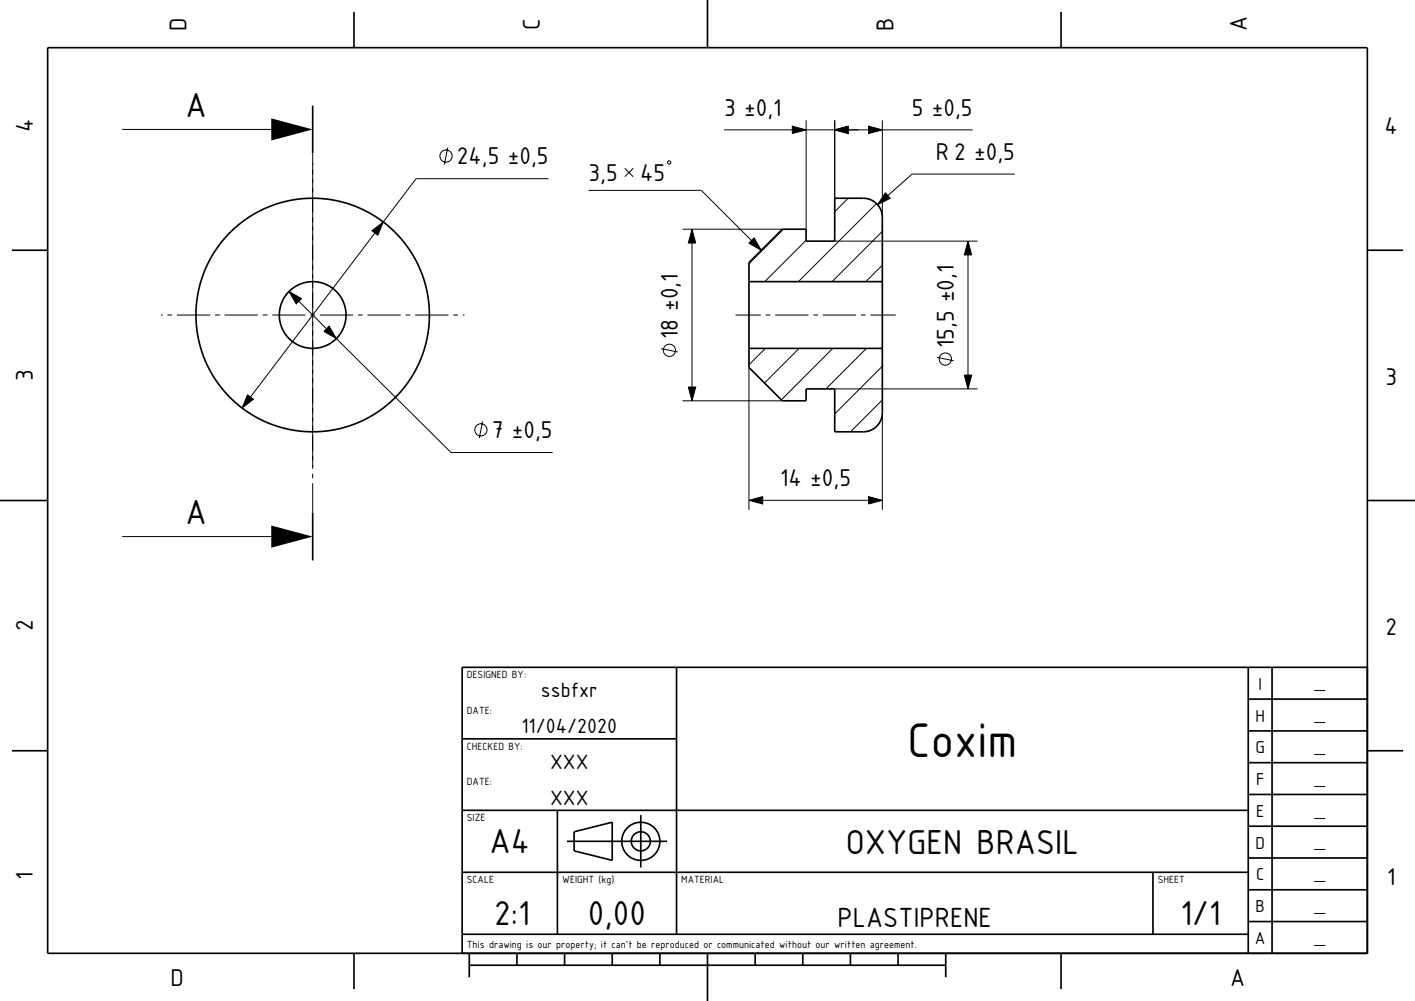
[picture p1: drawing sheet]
<svg xmlns="http://www.w3.org/2000/svg" width="297mm" height="210mm" viewBox="0 0 297 210" stroke-linecap="round" stroke-linejoin="round" font-family="sans-serif">
<g fill="none" stroke="#000" stroke-width=".21">
<path d="M25.6 27.2h31.3M65.6 32.2v66.2M94 31l-.7 3.5M115.1 37.5h-27.8l-6.9 9.1M123.5 39.9h23.7l10.5 10.6M131.1 35.3l1.8 1.8M132.9 35.3l-1.8 1.8M140.1 34l.5-.3 .2 .5-.5 .2-.2-.2zM152 27.2h14.3M166.3 26.5l2.9 .7-2.9 .8zM169.2 25.2v22.9M169.2 27.2h6"/>
<path d="M175.2 27.2l2.9-.7v1.5zM175.2 25.2v16.4M178.1 27.2h4.2M182.3 26.5l2.9 .7-2.9 .8zM185.2 25.2v20.4M185.2 27.2h18.9M213 36.5h-21.6l-5 4.5M78.1 48.4l2.3-1.8-1.1 2.8zM78.7 48.9l-26.1 34.4M143.3 48.1h20.9M145.3 48.1l.7 2.9h-1.5zM145.3 51v30.2"/>
<path d="M157.2 51l1.1-1.1 1.5 2.6zM164.4 48.1l-7.2 7.2M169.2 50.4l-8.7 8.7M175.2 50.6h30M178 41.6l-2.8 2.8M184 42.7l-16.4 16.4M185.2 55.6l-3.5 3.5M185.2 48.5l-10.5 10.6M185.9 40.4l1 1.2-2.7 1.3zM203.2 50.6l.8 2.9h-1.6zM203.2 53.5v25.2M33.8 66.1h.3"/>
<path d="M35.1 66.1h1M37.1 66.1h7M45.1 66.1h1M47.1 66.1h7M55.1 66.1h1M57.1 66.1h7M60.7 61.2l2.6 1.4-1.1 1.1zM62.7 63.2l5.8 5.8M65.1 66.1h1M67.1 66.1h7M69.1 68.4l1.5 2.6-2.6-1.5zM70.6 71l24.1 23.9h21.3"/>
<path d="M75.1 66.1h1M77.1 66.1h7M85.1 66.1h1M87.1 66.1h7M95.1 66.1h1M97.1 66.1h.4M138.8 73.1l3.5 .7M154.4 66.1h5.3M157.2 77.1v29.9M160.7 73.1l-3.5 3.4M160.7 66.1h1M162.7 66.1h7"/>
<path d="M167.7 73.1l-7.2 7.3M170.7 66.1h1M172.7 66.1h7M174.8 73.1l-10.8 10.8M180.7 66.1h1M181.9 73.1l-8.5 8.5M182.7 66.1h5.3M185.2 76.8l-10 10M196.7 75l3.5 .7M202.4 78.7h1.6l-.8 2.9zM52 82.8l1.2 1-2.4 1.8zM65.6 99.4v1"/>
<path d="M101.3 88.4l-.7 3.5M143.3 84.1h20.9M144.5 81.2h1.5l-.7 2.9zM175.2 81.6h30M185.2 83.9l-6.7 6.7M185.2 86.6v20.4M25.6 112.6h31.3M65.6 101.4v6.2M157.2 105l2.9-.8v1.5zM160.1 105h22.2M182.3 104.2l2.9 .8-2.9 .7z"/>
<circle cx="93.6" cy="32.7" r="1.28"/>
<circle cx="140.5" cy="73.5" r="1.28"/>
<circle cx="198.4" cy="75.3" r="1.28"/>
<circle cx="100.9" cy="90.2" r="1.28"/>
</g>
<g fill="none" stroke="#000" stroke-width=".35">
<path d="M10 10h277v190h-277zM74.3 2.5v7.5M148.5 0v10M222.7 2.5v7.5M65.6 22.2v10M2.5 52.5h7.5M157.2 55.1l7-7h5v2.5h6v-9h6a4 4 0 0 1 4 4v41a4 4 0 0 1-4 4h-6v-9h-6v2.5h-5l-7-7zM157.2 59.1h28M287 52.5h7.5M157.2 73.1h28M0 105h10M65.6 107.6v10"/>
<path d="M287 105h10M142 140v56M262 140v60M267 140v60M287 140h-190v60M2.5 157.5h7.5M97 155h45M262 153.3h25M262 146.7h25M287 157.5h7.5M97 170h165M117 170v26"/>
<path d="M119 176.5h21M120.5 174.5l8-2v8l-8-2zM134.5 171v11M262 173.3h25M262 166.7h25M262 160h25M97 196h165M97 183h165M242 183v13M262 193.3h25M262 186.7h25M262 180h25"/>
<path d="M74.3 200v7.5M98.5 202.5h100M98.5 200v5M108.5 200v2.5M118.5 200v2.5M128.5 200v2.5M138.5 200v2.5M148.5 200v10M158.5 200v2.5M168.5 200v2.5M178.5 200v2.5M188.5 200v2.5"/>
<path d="M198.5 200v5M222.7 200v7.5"/>
<circle cx="65.6" cy="66.1" r="24.5"/>
<circle cx="65.6" cy="66.1" r="7"/>
<circle cx="134.5" cy="176.5" r="2"/>
<circle cx="134.5" cy="176.5" r="4"/>
</g>
<g fill="#000">
<path d="M56.9 24.8l8.7 2.4-8.7 2.3z" fill-rule="evenodd"/>
<path d="M166.3 26.5l2.9 .7-2.9 .8z" fill-rule="evenodd"/>
<path d="M175.2 27.2l2.9-.7v1.5z" fill-rule="evenodd"/>
<path d="M175.2 27.2l2.9-.7v1.5z" fill-rule="evenodd"/>
<path d="M182.3 26.5l2.9 .7-2.9 .8z" fill-rule="evenodd"/>
<path d="M78.1 48.4l2.3-1.8-1.1 2.8z" fill-rule="evenodd"/>
<path d="M145.3 48.1l.7 2.9h-1.5z" fill-rule="evenodd"/>
<path d="M157.2 51l1.1-1.1 1.5 2.6z" fill-rule="evenodd"/>
<path d="M185.9 40.4l1 1.2-2.7 1.3z" fill-rule="evenodd"/>
<path d="M203.2 50.6l.8 2.9h-1.6z" fill-rule="evenodd"/>
<path d="M60.7 61.2l2.6 1.4-1.1 1.1z" fill-rule="evenodd"/>
<path d="M69.1 68.4l1.5 2.6-2.6-1.5z" fill-rule="evenodd"/>
<path d="M202.4 78.7h1.6l-.8 2.9z" fill-rule="evenodd"/>
<path d="M52 82.8l1.2 1-2.4 1.8z" fill-rule="evenodd"/>
<path d="M144.5 81.2h1.5l-.7 2.9z" fill-rule="evenodd"/>
<path d="M56.9 110.2l8.7 2.4-8.7 2.3z" fill-rule="evenodd"/>
<path d="M157.2 105l2.9-.8v1.5z" fill-rule="evenodd"/>
<path d="M182.3 104.2l2.9 .8-2.9 .7z" fill-rule="evenodd"/>
</g>
<text font-size="9.8" x="190.5" y="158.8">Coxim</text>
<g font-size="7">
<text x="39" y="24.5">A</text>
<text x="39" y="110">A</text>
<text x="102.8" y="179">A4</text>
<text x="177.5" y="179.2">OXYGEN BRASIL</text>
<text x="103.8" y="194">2:1</text>
<text x="123.4" y="194">0,00</text>
<text x="247.8" y="194">1/1</text>
</g>
<text font-size="5.6" x="175.8" y="194.4">PLASTIPRENE</text>
<g font-size="4.9">
<text x="39.1" y="6.4" transform="rotate(-90 39.1 6.4)">D</text>
<text x="113.3" y="6.2" transform="rotate(-90 113.3 6.2)">C</text>
<text x="187.5" y="6.4" transform="rotate(-90 187.5 6.4)">B</text>
<text x="261.7" y="6.6" transform="rotate(-90 261.7 6.6)">A</text>
<text x="6.9" y="27.7" transform="rotate(-90 6.9 27.7)">4</text>
<text x="152" y="24.2">3 ±0,1</text>
<text x="191.4" y="24.2">5 ±0,5</text>
<text x="290.6" y="28.2">4</text>
<text x="95.9" y="34.5">24,5 ±0,5</text>
<text x="196.4" y="33.5">R 2 ±0,5</text>
<text x="123.5" y="37.9">3,5</text>
<text x="134.4" y="37.9">45</text>
<text x="142.3" y="71.2" transform="rotate(-90 142.3 71.2)">18 ±0,1</text>
<text x="200.2" y="73" transform="rotate(-90 200.2 73)">15,5 ±0,1</text>
<text x="6.9" y="80" transform="rotate(-90 6.9 80)">3</text>
<text x="290.8" y="80.7">3</text>
<text x="103.2" y="91.9">7 ±0,5</text>
<text x="163.8" y="102">14 ±0,5</text>
<text x="6.9" y="132.5" transform="rotate(-90 6.9 132.5)">2</text>
<text x="290.8" y="133.2">2</text>
<text x="6.9" y="184.6" transform="rotate(-90 6.9 184.6)">1</text>
<text x="291.1" y="185.7">1</text>
<text x="35.8" y="206.9">D</text>
<text x="258.2" y="206.9">A</text>
</g>
<g font-size="4.2">
<text x="113.5" y="146.3">ssbfxr</text>
<text x="109.5" y="153.8">11/04/2020</text>
<text x="115.5" y="161.3">XXX</text>
<text x="115.5" y="168.8">XXX</text>
</g>
<g font-size="3.5">
<text x="264.1" y="144.7">I</text>
<text x="263.5" y="151.4">H</text>
<text x="263.5" y="158">G</text>
<text x="263.6" y="164.7">F</text>
<text x="263.6" y="171.4">E</text>
<text x="263.5" y="178">D</text>
<text x="263.6" y="184.7">C</text>
<text x="263.5" y="191.4">B</text>
<text x="263.4" y="198">A</text>
</g>
<g font-size="2.8">
<text x="276.1" y="144.4">_</text>
<text x="276.1" y="151.1">_</text>
<text x="276.1" y="157.8">_</text>
<text x="276.1" y="164.4">_</text>
<text x="276.1" y="171.1">_</text>
<text x="276.1" y="177.8">_</text>
<text x="276.1" y="184.4">_</text>
<text x="276.1" y="191.1">_</text>
<text x="276.1" y="197.8">_</text>
</g>
<g font-size="2.1">
<text x="98" y="142.3">DESIGNED BY:</text>
<text x="98" y="149.8">DATE:</text>
<text x="98" y="157.3">CHECKED BY:</text>
<text x="98" y="164.8">DATE:</text>
<text x="98" y="172.3">SIZE</text>
<text x="98" y="185.3">SCALE</text>
<text x="118" y="185.3">WEIGHT (kg)</text>
<text x="143" y="185.3">MATERIAL</text>
<text x="243" y="185.3">SHEET</text>
<text x="98" y="198.8">This drawing is our property; it can't be reproduced or communicated without our written agreement.</text>
</g>
</svg>
